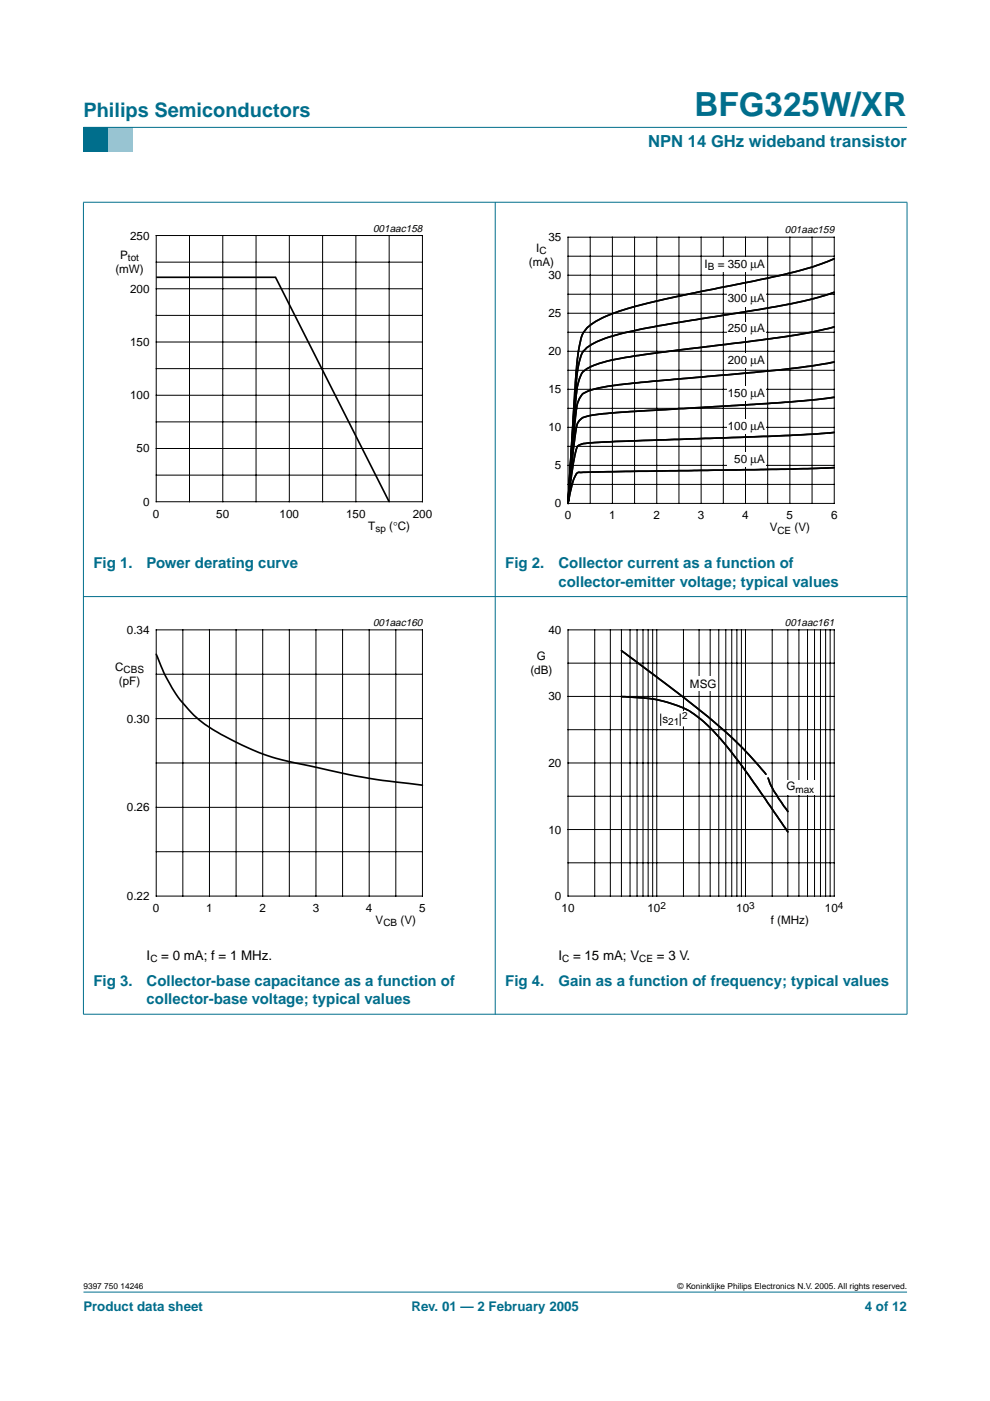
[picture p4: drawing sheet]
<svg xmlns="http://www.w3.org/2000/svg" width="210mm" height="297mm" viewBox="0 0 210 297" stroke-linecap="round" stroke-linejoin="round" font-family="sans-serif">
<path d="M17.7 273.9h174.6z" fill="#006e8c" stroke="#006e8c" stroke-width=".21"/>
<path d="M17.7 27h5.3v5.3h-5.3z" fill-rule="evenodd" fill="#006e8c"/>
<path d="M23 27h5.3v5.3h-5.3z" fill-rule="evenodd" fill="#96c4d6"/>
<g fill="#006e8c" stroke="#006e8c" stroke-width=".21">
<path d="M17.7 27h174.6z"/>
<path d="M17.7 42.9v172.1z"/>
<path d="M105 42.8v172.3z"/>
<path d="M192.3 42.9v172.1z"/>
<path d="M17.6 42.9h174.8z"/>
<path d="M17.6 126.5h174.8z"/>
<path d="M17.6 215h174.8z"/>
</g>
<path d="M20.4 47.1h81.9v66.3h-81.9zM107.7 47.5h81.9v66.3h-81.9z" fill="none" stroke="#fff" stroke-width=".21"/>
<g fill="none" stroke="#000" stroke-width=".21">
<path d="M33.1 49.9h56.5v56.5h-56.5zM33.1 55.6h56.5M40.2 49.9v56.5M47.2 49.9v56.5M54.3 49.9v56.5M61.3 49.9v56.5M68.4 49.9v56.5M75.5 49.9v56.5M82.5 49.9v56.5M120.4 50.3h56.5v56.4h-56.5zM120.4 58.4h56.5M120.4 54.3h56.5"/>
<path d="M125.1 50.3v56.4M129.8 50.3v56.4M134.5 50.3v56.4M139.2 50.3v56.4M144 50.3v56.4M148.7 50.3v56.4M153.4 50.3v56.4M158.1 50.3v56.4M162.8 50.3v56.4M167.5 50.3v56.4M172.2 50.3v56.4M33.1 66.9h56.5"/>
<path d="M33.1 78.2h56.5M33.1 61.2h56.5M33.1 72.5h56.5M120.4 78.5h56.5M120.4 74.5h56.5M120.4 70.4h56.5M120.4 66.4h56.5M120.4 62.4h56.5M33.1 89.4h56.5M33.1 83.8h56.5M33.1 95.1h56.5M120.4 98.7h56.5"/>
<path d="M120.4 94.6h56.5M120.4 90.6h56.5M120.4 86.6h56.5M120.4 82.5h56.5M33.1 100.7h56.5M120.4 102.7h56.5"/>
</g>
<path d="M33.1 58.8h25.3l24.1 47.6M176.9 54.9a90.2 90.2 0 0 1-17.9 4.9l-16 3.2a74.7 74.7 0 0 0-15.6 4.5l-1.1 .7a5.8 5.8 0 0 0-3.2 4.1l-.5 2.6-.4 3.8-1.8 28M176.9 76.8l-4.7 .8-6.6 .8-29.2 2.6a55.7 55.7 0 0 0-11.8 1.9 3.3 3.3 0 0 0-2.2 2.9l-1.1 9.7M176.9 69.3a185.7 185.7 0 0 1-23.6 3.8l-13.6 1.6-9.9 1.6a14.5 14.5 0 0 0-6.1 2.4 11.8 11.8 0 0 0-1.6 6.3l-1.7 21.7M176.9 62l-3.3 1-5.7 1.4-7 1.3-17.9 2.8a101.1 101.1 0 0 0-15.1 3.4 9.8 9.8 0 0 0-3.7 2.1l-.2 .2a8 8 0 0 0-1.6 4.7l-1.1 13.9M121.3 95.5l-.9 11.2M121.3 92.8l-.9 13.9M176.9 99.2l-9 .3-44.9 .7a.89 .89 0 0 0-1.1 .7l-.7 2.1-.8 3.7M176.9 91.7l-3.8 .3-10.3 .5-32 1.1a43.1 43.1 0 0 0-7.7 .6 1.27 1.27 0 0 0-1 1.3l-.9 5.3-.8 5.9M176.9 84.2l-9.9 1.1-31.5 1.9a70.1 70.1 0 0 0-11.6 1.2 2.79 2.79 0 0 0-1.8 2.8l-.9 7.8-.8 7.7" fill="none" stroke="#000" stroke-width=".35"/>
<g fill="#fff">
<path d="M149.5 54.6h12.8v3h-12.8z"/>
<path d="M154.2 61.9h8.1v3.1h-8.1z"/>
<path d="M154.2 68.3h8.1v3h-8.1z"/>
<path d="M154.2 81.9h8.1v3.1h-8.1z"/>
<path d="M154.2 89h8.1v3h-8.1z"/>
<path d="M154.2 75h8.1v3.1h-8.1z"/>
<path d="M154.2 95.9h8.1v3.1h-8.1z"/>
</g>
<g fill="none" stroke="#000" stroke-width=".21">
<path d="M33.1 133.5h56.5v56.5h-56.5zM38.8 133.5v56.5M44.4 133.5v56.5M50.1 133.5v56.5M55.7 133.5v56.5M61.3 133.5v56.5M67 133.5v56.5M72.6 133.5v56.5M78.3 133.5v56.5M83.9 133.5v56.5M120.4 133.5h56.5v56.5h-56.5zM126.1 133.5v56.5"/>
<path d="M129.4 133.5v56.5M131.8 133.5v56.5M133.6 133.5v56.5M135.1 133.5v56.5M136.3 133.5v56.5M137.4 133.5v56.5M138.4 133.5v56.5M139.2 133.5v56.5M144.9 133.5v56.5M148.2 133.5v56.5M150.6 133.5v56.5M152.4 133.5v56.5"/>
<path d="M153.9 133.5v56.5M155.1 133.5v56.5M156.2 133.5v56.5M157.2 133.5v56.5M158.1 133.5v56.5M163.7 133.5v56.5M167 133.5v56.5M169.4 133.5v56.5M171.2 133.5v56.5M172.7 133.5v56.5M174 133.5v56.5M175.1 133.5v56.5"/>
<path d="M176 133.5v56.5M33.1 143h56.5M33.1 152.4h56.5M120.4 154.7h56.5M120.4 147.7h56.5M120.4 140.6h56.5M33.1 161.8h56.5M33.1 171.2h56.5M120.4 161.8h56.5M120.4 175.9h56.5M120.4 168.8h56.5M33.1 180.6h56.5"/>
<path d="M120.4 182.9h56.5"/>
</g>
<path d="M20.4 130.7h81.9v66.3h-81.9zM107.7 130.7h81.9v66.3h-81.9z" fill="none" stroke="#fff" stroke-width=".21"/>
<path d="M33.1 138.7a30.7 30.7 0 0 0 9.5 14.2 56.6 56.6 0 0 0 24.4 9.8 147 147 0 0 0 22.6 3.8M131.8 138l11.9 8.9 5.5 4.3a82.7 82.7 0 0 1 13.2 13M131.8 147.7l1.2 .1a33.6 33.6 0 0 1 10.7 1.8 23.3 23.3 0 0 1 9.5 7.5l5.7 7.4 8.1 11.9M162.9 165l.3 1.1 .9 1.7 2.9 4.3" fill="none" stroke="#000" stroke-width=".35"/>
<g fill="#fff">
<path d="M166.4 165.4h6.6v3.1h-6.6z"/>
<path d="M146 143.5h6.2v3h-6.2z"/>
<path d="M139.6 151.2h4.9v-.5h1.7v3.3h-6.6z"/>
</g>
<path d="M140.1 151.3v2.6M144.2 151.3v2.6" fill="none" stroke="#000" stroke-width=".21"/>
<path d="M131.8 138l11.9 8.9 5.5 4.3a82.7 82.7 0 0 1 13.2 13M131.8 147.7l1.2 .1a33.6 33.6 0 0 1 10.7 1.8 23.3 23.3 0 0 1 9.5 7.5l5.7 7.4 8.1 11.9M162.9 165l.3 1.1 .9 1.7 2.9 4.3" fill="none" stroke="#000" stroke-width=".35"/>
<text font-size="7.1" fill="#006e8c" x="147.2" y="24.7">BFG325W/XR</text>
<text font-size="4.2" fill="#006e8c" x="17.7" y="24.9">Philips Semiconductors</text>
<text font-size="3.5" fill="#006e8c" x="137.4" y="31.1">NPN 14 GHz wideband transistor</text>
<g font-size="3.2" fill="#006e8c">
<text x="19.8" y="120.5">Fig 1.</text>
<text x="31.1" y="120.5">Power derating curve</text>
<text x="107.1" y="120.5">Fig 2.</text>
<text x="118.4" y="124.4">collector-emitter voltage; typical values</text>
<text x="118.4" y="120.5">Collector current as a function of</text>
<text x="19.8" y="209">Fig 3.</text>
<text x="31.1" y="209">Collector-base capacitance as a function of</text>
<text x="107.1" y="209">Fig 4.</text>
<text x="118.4" y="209">Gain as a function of frequency; typical values</text>
<text x="31.1" y="212.9">collector-base voltage; typical values</text>
</g>
<g font-size="2.8">
<text x="31.1" y="203.5">I</text>
<text x="34.2" y="203.5">= 0 mA; f = 1 MHz.</text>
<text x="118.4" y="203.5">I</text>
<text x="121.5" y="203.5">= 15 mA; V</text>
<text x="139.3" y="203.5">= 3 V.</text>
</g>
<g font-size="2.8" fill="#006e8c">
<text x="17.7" y="278">Product data sheet</text>
<text x="87.2" y="278">Rev. 01 — 2 February 2005</text>
<text x="183.4" y="278">4 of 12</text>
</g>
<g font-size="2.5">
<text x="27.6" y="50.8">250</text>
<text x="113.7" y="53.4">I</text>
<text x="116.3" y="51.1">35</text>
<text x="24.5" y="57.9">(mW)</text>
<text x="25.5" y="54.9">P</text>
<text x="112.1" y="56.4">(mA)</text>
<text x="116.3" y="59.2">30</text>
<text x="149.4" y="56.7">I</text>
<text x="152.2" y="56.7">= 350</text>
<text x="159.1" y="56.7">µA</text>
<text x="27.6" y="62.1">200</text>
<text x="154.3" y="64.1">300</text>
<text x="159.1" y="64.1">µA</text>
<text x="116.3" y="67.3">25</text>
<text x="154.3" y="70.5">250</text>
<text x="159.1" y="70.5">µA</text>
<text x="27.6" y="73.4">150</text>
<text x="116.3" y="75.3">20</text>
<text x="154.3" y="77.2">200</text>
<text x="159.1" y="77.2">µA</text>
<text x="116.3" y="83.4">15</text>
<text x="27.6" y="84.6">100</text>
<text x="154.3" y="84.1">150</text>
<text x="159.1" y="84.1">µA</text>
<text x="29" y="95.9">50</text>
<text x="116.3" y="91.5">10</text>
<text x="154.3" y="91.2">100</text>
<text x="159.1" y="91.2">µA</text>
<text x="117.7" y="99.5">5</text>
<text x="155.7" y="98.1">50</text>
<text x="159.1" y="98.1">µA</text>
<text x="30.3" y="107.2">0</text>
<text x="117.7" y="107.6">0</text>
<text x="32.4" y="109.8">0</text>
<text x="45.9" y="109.8">50</text>
<text x="59.3" y="109.8">100</text>
<text x="73.4" y="109.8">150</text>
<text x="78.1" y="112.3">T</text>
<text x="82.5" y="112.3">(°C)</text>
<text x="87.5" y="109.8">200</text>
<text x="119.7" y="110.1">0</text>
<text x="129.2" y="110.1">1</text>
<text x="138.6" y="110.1">2</text>
<text x="148" y="110.1">3</text>
<text x="157.4" y="110.1">4</text>
<text x="163.2" y="112.7">V</text>
<text x="166.8" y="110.1">5</text>
<text x="168.5" y="112.7">(V)</text>
<text x="176.2" y="110.1">6</text>
<text x="26.9" y="134.4">0.34</text>
<text x="116.3" y="134.4">40</text>
<text x="24.4" y="142.3">C</text>
<text x="112.5" y="142.9">(dB)</text>
<text x="113.8" y="139.9">G</text>
<text x="25.2" y="145.3">(pF)</text>
<text x="116.3" y="148.5">30</text>
<text x="146.3" y="145.9">MSG</text>
<text x="26.9" y="153.2">0.30</text>
<text x="140.5" y="153.3">s</text>
<text x="116.3" y="162.6">20</text>
<text x="166.7" y="167.6">G</text>
<text x="26.9" y="172">0.26</text>
<text x="116.3" y="176.7">10</text>
<text x="26.9" y="190.8">0.22</text>
<text x="117.7" y="190.8">0</text>
<text x="32.4" y="193.4">0</text>
<text x="43.7" y="193.4">1</text>
<text x="55" y="193.4">2</text>
<text x="66.3" y="193.4">3</text>
<text x="77.6" y="193.4">4</text>
<text x="79.6" y="195.9">V</text>
<text x="84.9" y="195.9">(V)</text>
<text x="88.9" y="193.4">5</text>
<text x="119.1" y="193.4">10</text>
<text x="137.3" y="193.4">10</text>
<text x="156.1" y="193.4">10</text>
<text x="163.4" y="195.9">f (MHz)</text>
<text x="174.9" y="193.4">10</text>
</g>
<g font-size="2.2">
<text x="79.1" y="49.1">001aac158</text>
<text x="166.4" y="49.4">001aac159</text>
<text x="79.1" y="132.7">001aac160</text>
<text x="166.4" y="132.7">001aac161</text>
</g>
<g font-size="2.1">
<text x="114.4" y="53.9">C</text>
<text x="27.1" y="55.4">tot</text>
<text x="150.1" y="57.2">B</text>
<text x="79.6" y="112.8">sp</text>
<text x="164.8" y="113.2">CE</text>
<text x="26.2" y="142.8">CBS</text>
<text x="141.7" y="153.7">21</text>
<text x="144.6" y="152.5">2</text>
<text x="168.6" y="168.1">max</text>
<text x="81.3" y="196.4">CB</text>
<text x="140" y="192.6">2</text>
<text x="158.8" y="192.6">3</text>
<text x="177.7" y="192.6">4</text>
<text x="31.9" y="204">C</text>
<text x="119.2" y="204">C</text>
<text x="135.5" y="204">CE</text>
</g>
<g font-size="1.8">
<text x="17.7" y="273.4">9397 750 14246</text>
<text x="143.7" y="273.4">© Koninklijke Philips Electronics N.V. 2005. All rights reserved.</text>
</g>
</svg>
